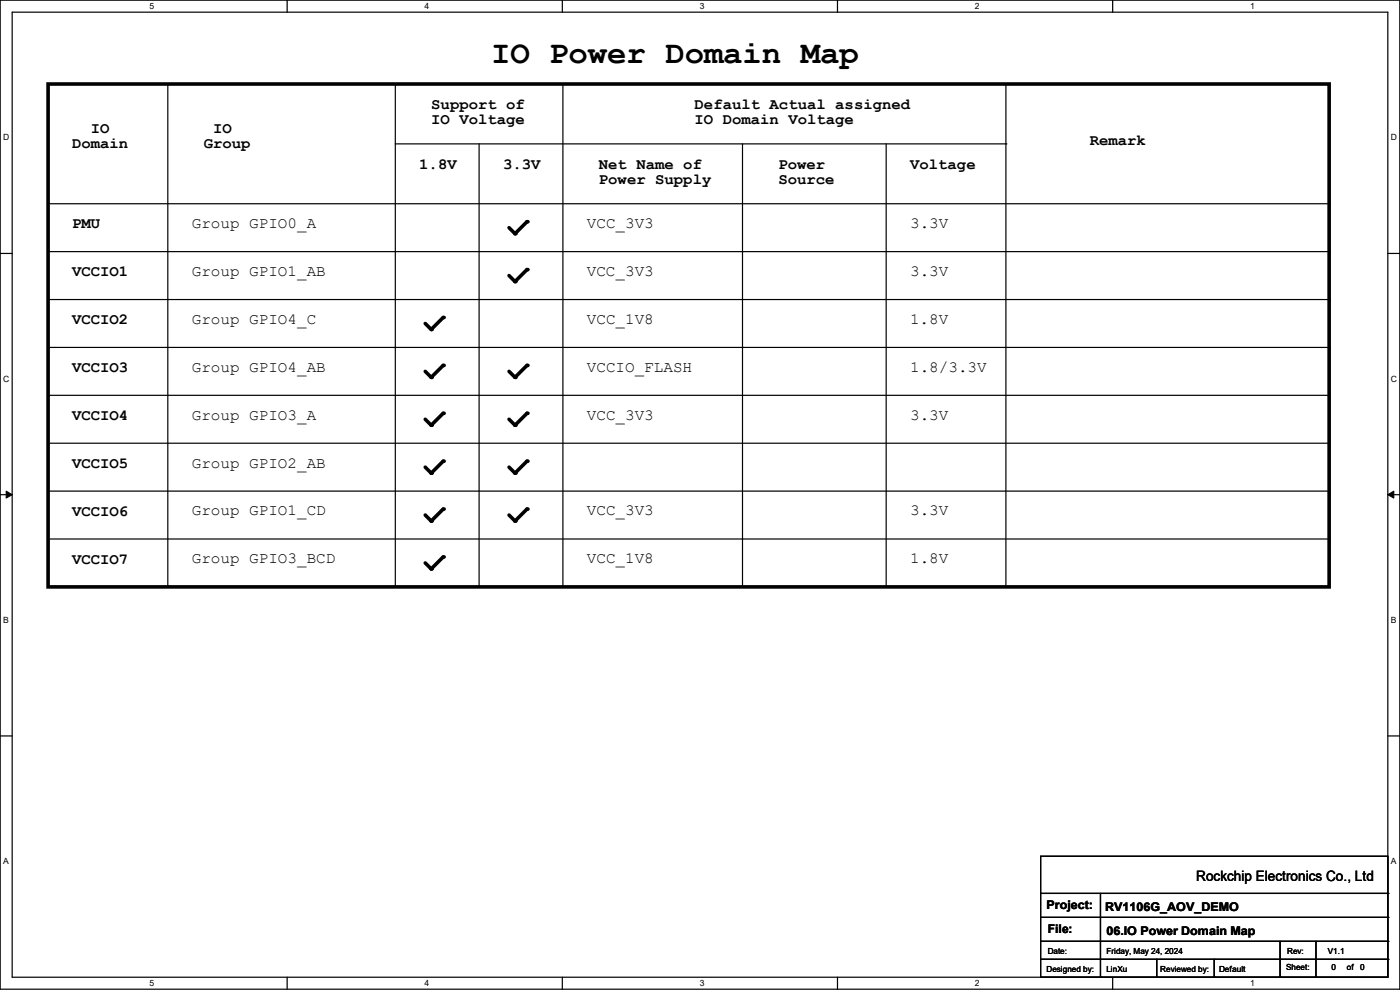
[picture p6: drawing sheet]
<svg xmlns="http://www.w3.org/2000/svg" width="297mm" height="210mm" viewBox="0 0 297 210" stroke-linecap="round" stroke-linejoin="round" font-family="sans-serif">
<path d="M0 0h297v209.8h-297zM2.6 2.6h291.8v204.7h-291.8z" fill="none" stroke="#000" stroke-width=".25"/>
<g fill="#fff">
<path d="M31.7 .3h1v2h-1z"/>
<path d="M31.7 207.6h1v1.9h-1z"/>
</g>
<path d="M60.9 0v2.6M60.9 207.3v2.5" fill="none" stroke="#000" stroke-width=".25"/>
<g fill="#fff">
<path d="M90.1 .3h1v2h-1z"/>
<path d="M90.1 207.6h1v1.9h-1z"/>
</g>
<path d="M119.3 0v2.6M119.3 207.3v2.5" fill="none" stroke="#000" stroke-width=".25"/>
<g fill="#fff">
<path d="M148.5 .3h.9v2h-.9z"/>
<path d="M148.5 207.6h.9v1.9h-.9z"/>
</g>
<path d="M177.7 0v2.6M177.7 207.3v2.5" fill="none" stroke="#000" stroke-width=".25"/>
<g fill="#fff">
<path d="M206.8 .3h1v2h-1z"/>
<path d="M206.8 207.6h1v1.9h-1z"/>
</g>
<path d="M236.1 0v2.6M236.1 207.3v2.5" fill="none" stroke="#000" stroke-width=".25"/>
<g fill="#fff">
<path d="M265.2 .3h1v2h-1z"/>
<path d="M265.2 207.6h1v1.9h-1z"/>
<path d="M.7 28.2h1.2v1.9h-1.2z"/>
<path d="M295.1 28.2h1.2v1.9h-1.2z"/>
<path d="M.7 79.3h1.2v2h-1.2z"/>
<path d="M295.1 79.3h1.2v2h-1.2z"/>
</g>
<path d="M0 53.8h2.6M294.4 53.8h2.6" fill="none" stroke="#000" stroke-width=".25"/>
<g fill="#fff">
<path d="M.7 130.5h1.2v2h-1.2z"/>
<path d="M295.1 130.5h1.1v2h-1.1z"/>
</g>
<path d="M0 104.9h2.6M294.4 104.9h2.6" fill="none" stroke="#000" stroke-width=".25"/>
<path d="M1.3 104.2l1.3 .7-1.3 .8zM294.4 104.9l1.3-.7v1.5z" fill="#000" stroke="#000" stroke-width=".21"/>
<g fill="#fff">
<path d="M.7 181.7h1.2v2h-1.2z"/>
<path d="M295.1 181.7h1.1v2h-1.1z"/>
</g>
<g fill="none" stroke="#000" stroke-width=".25">
<path d="M35.6 17.8v106.7M83.9 17.8v106.7M119.4 17.8v106.7M213.4 17.8v106.7M83.9 30.5h129.5M101.6 30.5v94M157.5 30.5v94M188 30.5v94M213.4 30.5h.1M10.2 43.2h271.8M10.2 53.4h271.8M282 43.2h.1"/>
<path d="M282 53.4h.1M10.2 63.5h271.8M10.2 73.7h271.8M282 63.5h.1M282 73.7h.1M10.2 83.9h271.8M10.2 94h271.8M282 83.9h.1M282 94h.1M10.2 104.2h271.8M10.2 114.3h271.8M282 104.2h.1"/>
<path d="M282 114.3h.1M35.6 124.5h.1M83.9 124.5h.1M101.6 124.5h.1M119.4 124.5h.1M157.5 124.5h.1M188 124.5h.1M213.4 124.5h.1M0 156.1h2.6M294.4 156.1h2.6M220.8 181.7h73.6v25.6h-73.6zM220.8 189.5h73.6"/>
<path d="M220.8 194.6h73.6M220.8 199.7h73.6M233.5 189.5v17.8M271.6 199.7v7.6M279.2 199.7v7.6M294.4 189.5h.1M294.4 194.6h.1M294.4 199.7h.1M220.8 203.5h73.6M233.5 207.3h.1M245.4 207.3h.1M245.4 203.5v3.8"/>
<path d="M257.6 207.3h.1M257.6 203.5v3.8M271.6 207.3h.1M279.2 207.3h.1M294.4 203.5h.1"/>
</g>
<g fill="none" stroke="#000" stroke-width=".76">
<path d="M10.2 17.8h271.8v106.7h-271.8zM111.8 47l-2.5 2.6-1.3-1.3M111.8 57.2l-2.5 2.5-1.3-1.2M94 67.4l-2.5 2.5-1.3-1.3M94 77.5l-2.5 2.6-1.3-1.3M111.8 77.5l-2.5 2.6-1.3-1.3M94 87.7l-2.5 2.5-1.3-1.3M94 97.8l-2.5 2.6-1.3-1.3M111.8 87.7l-2.5 2.5-1.3-1.3M111.8 97.8l-2.5 2.6-1.3-1.3M94 108l-2.5 2.5-1.3-1.2M94 118.2l-2.5 2.5-1.3-1.3"/>
<path d="M111.8 108l-2.5 2.5-1.3-1.2"/>
</g>
<g fill="#000">
<circle cx="109.3" cy="49.6" r=".38"/>
<circle cx="109.3" cy="59.7" r=".38"/>
<circle cx="111.8" cy="47" r=".38"/>
<circle cx="111.8" cy="57.2" r=".38"/>
<circle cx="91.5" cy="69.9" r=".38"/>
<circle cx="94" cy="77.5" r=".38"/>
<circle cx="94" cy="67.4" r=".38"/>
<circle cx="111.8" cy="77.5" r=".38"/>
<circle cx="91.5" cy="90.2" r=".38"/>
<circle cx="91.5" cy="80.1" r=".38"/>
<circle cx="94" cy="87.7" r=".38"/>
<circle cx="94" cy="97.8" r=".38"/>
<circle cx="109.3" cy="80.1" r=".38"/>
<circle cx="109.3" cy="90.2" r=".38"/>
<circle cx="111.8" cy="87.7" r=".38"/>
<circle cx="111.8" cy="97.8" r=".38"/>
<circle cx="91.5" cy="100.4" r=".38"/>
<circle cx="91.5" cy="110.5" r=".38"/>
<circle cx="94" cy="108" r=".38"/>
<circle cx="94" cy="118.2" r=".38"/>
<circle cx="109.3" cy="100.4" r=".38"/>
<circle cx="109.3" cy="110.5" r=".38"/>
<circle cx="111.8" cy="108" r=".38"/>
<circle cx="91.5" cy="120.7" r=".38"/>
</g>
<text font-size="6.9" x="104.2" y="13.3">IO Power Domain Map</text>
<g font-size="3.3">
<text x="91.5" y="23.1">Support of</text>
<text x="147.4" y="23.1">Default Actual assigned</text>
<text x="19.3" y="28.2">IO</text>
<text x="45.2" y="28.2">IO</text>
<text x="91.5" y="26.4">IO Voltage</text>
<text x="147.4" y="26.4">IO Domain Voltage</text>
<text x="15.3" y="31.5">Domain</text>
<text x="43.2" y="31.5">Group</text>
<text x="88.9" y="35.8">1.8V</text>
<text x="106.7" y="35.8">3.3V</text>
<text x="127" y="35.8">Net Name of</text>
<text x="165.1" y="35.8">Power</text>
<text x="193.1" y="35.8">Voltage</text>
<text x="231.2" y="30.7">Remark</text>
<text x="127" y="39.1">Power Supply</text>
<text x="165.1" y="39.1">Source</text>
<text x="15.3" y="48.5">PMU</text>
<text x="40.7" y="48.4">Group GPIO0_A</text>
<text x="124.5" y="48.4">VCC_3V3</text>
<text x="193.1" y="48.4">3.3V</text>
<text x="15.3" y="58.6">VCCIO1</text>
<text x="40.7" y="58.5">Group GPIO1_AB</text>
<text x="124.5" y="58.5">VCC_3V3</text>
<text x="193.1" y="58.5">3.3V</text>
<text x="15.3" y="68.8">VCCIO2</text>
<text x="40.7" y="68.7">Group GPIO4_C</text>
<text x="124.5" y="68.7">VCC_1V8</text>
<text x="193.1" y="68.7">1.8V</text>
<text x="15.3" y="79">VCCIO3</text>
<text x="40.7" y="78.9">Group GPIO4_AB</text>
<text x="124.5" y="78.9">VCCIO_FLASH</text>
<text x="193.1" y="78.9">1.8/3.3V</text>
<text x="15.3" y="89.1">VCCIO4</text>
<text x="40.7" y="89">Group GPIO3_A</text>
<text x="124.5" y="89">VCC_3V3</text>
<text x="193.1" y="89">3.3V</text>
<text x="15.3" y="99.3">VCCIO5</text>
<text x="40.7" y="99.2">Group GPIO2_AB</text>
<text x="15.3" y="109.4">VCCIO6</text>
<text x="40.7" y="109.3">Group GPIO1_CD</text>
<text x="124.5" y="109.3">VCC_3V3</text>
<text x="193.1" y="109.3">3.3V</text>
<text x="15.3" y="119.6">VCCIO7</text>
<text x="40.7" y="119.5">Group GPIO3_BCD</text>
<text x="124.5" y="119.5">VCC_1V8</text>
<text x="193.1" y="119.5">1.8V</text>
</g>
<text font-size="3" x="253.8" y="186.9">Rockchip Electronics Co., Ltd</text>
<g font-size="2.5">
<text x="222" y="192.9">Project:</text>
<text x="222.3" y="198">File:</text>
<text x="234.5" y="193.2">RV1106G_AOV_DEMO</text>
<text x="234.7" y="198.2">06.IO Power Domain Map</text>
</g>
<g font-size="1.8">
<text x="31.7" y="1.9">5</text>
<text x="90.1" y="1.9">4</text>
<text x="148.5" y="1.9">3</text>
<text x="206.8" y="1.9">2</text>
<text x="265.2" y="1.9">1</text>
<text x=".7" y="29.8">D</text>
<text x="295.1" y="29.8">D</text>
<text x=".7" y="80.9">C</text>
<text x="295.1" y="80.9">C</text>
<text x=".7" y="132.1">B</text>
<text x="295.1" y="132.1">B</text>
<text x=".7" y="183.3">A</text>
<text x="295.1" y="183.3">A</text>
<text x="222.3" y="202.3">Date:</text>
<text x="234.7" y="202.3">Friday, May 24, 2024</text>
<text x="273.1" y="202.3">Rev:</text>
<text x="281.7" y="202.3">V1.1</text>
<text x="31.7" y="209.2">5</text>
<text x="90.1" y="209.2">4</text>
<text x="148.5" y="209.2">3</text>
<text x="206.8" y="209.2">2</text>
<text x="222" y="206.1">Designed by:</text>
<text x="234.7" y="206.1">LinXu</text>
<text x="246.2" y="206.1">Reviewed by:</text>
<text x="258.6" y="206.1">Default</text>
<text x="265.2" y="209.2">1</text>
<text x="272.8" y="205.9">Sheet:</text>
<text x="282.5" y="205.9">0</text>
<text x="285.7" y="205.9">of</text>
<text x="288.6" y="205.9">0</text>
</g>
</svg>
